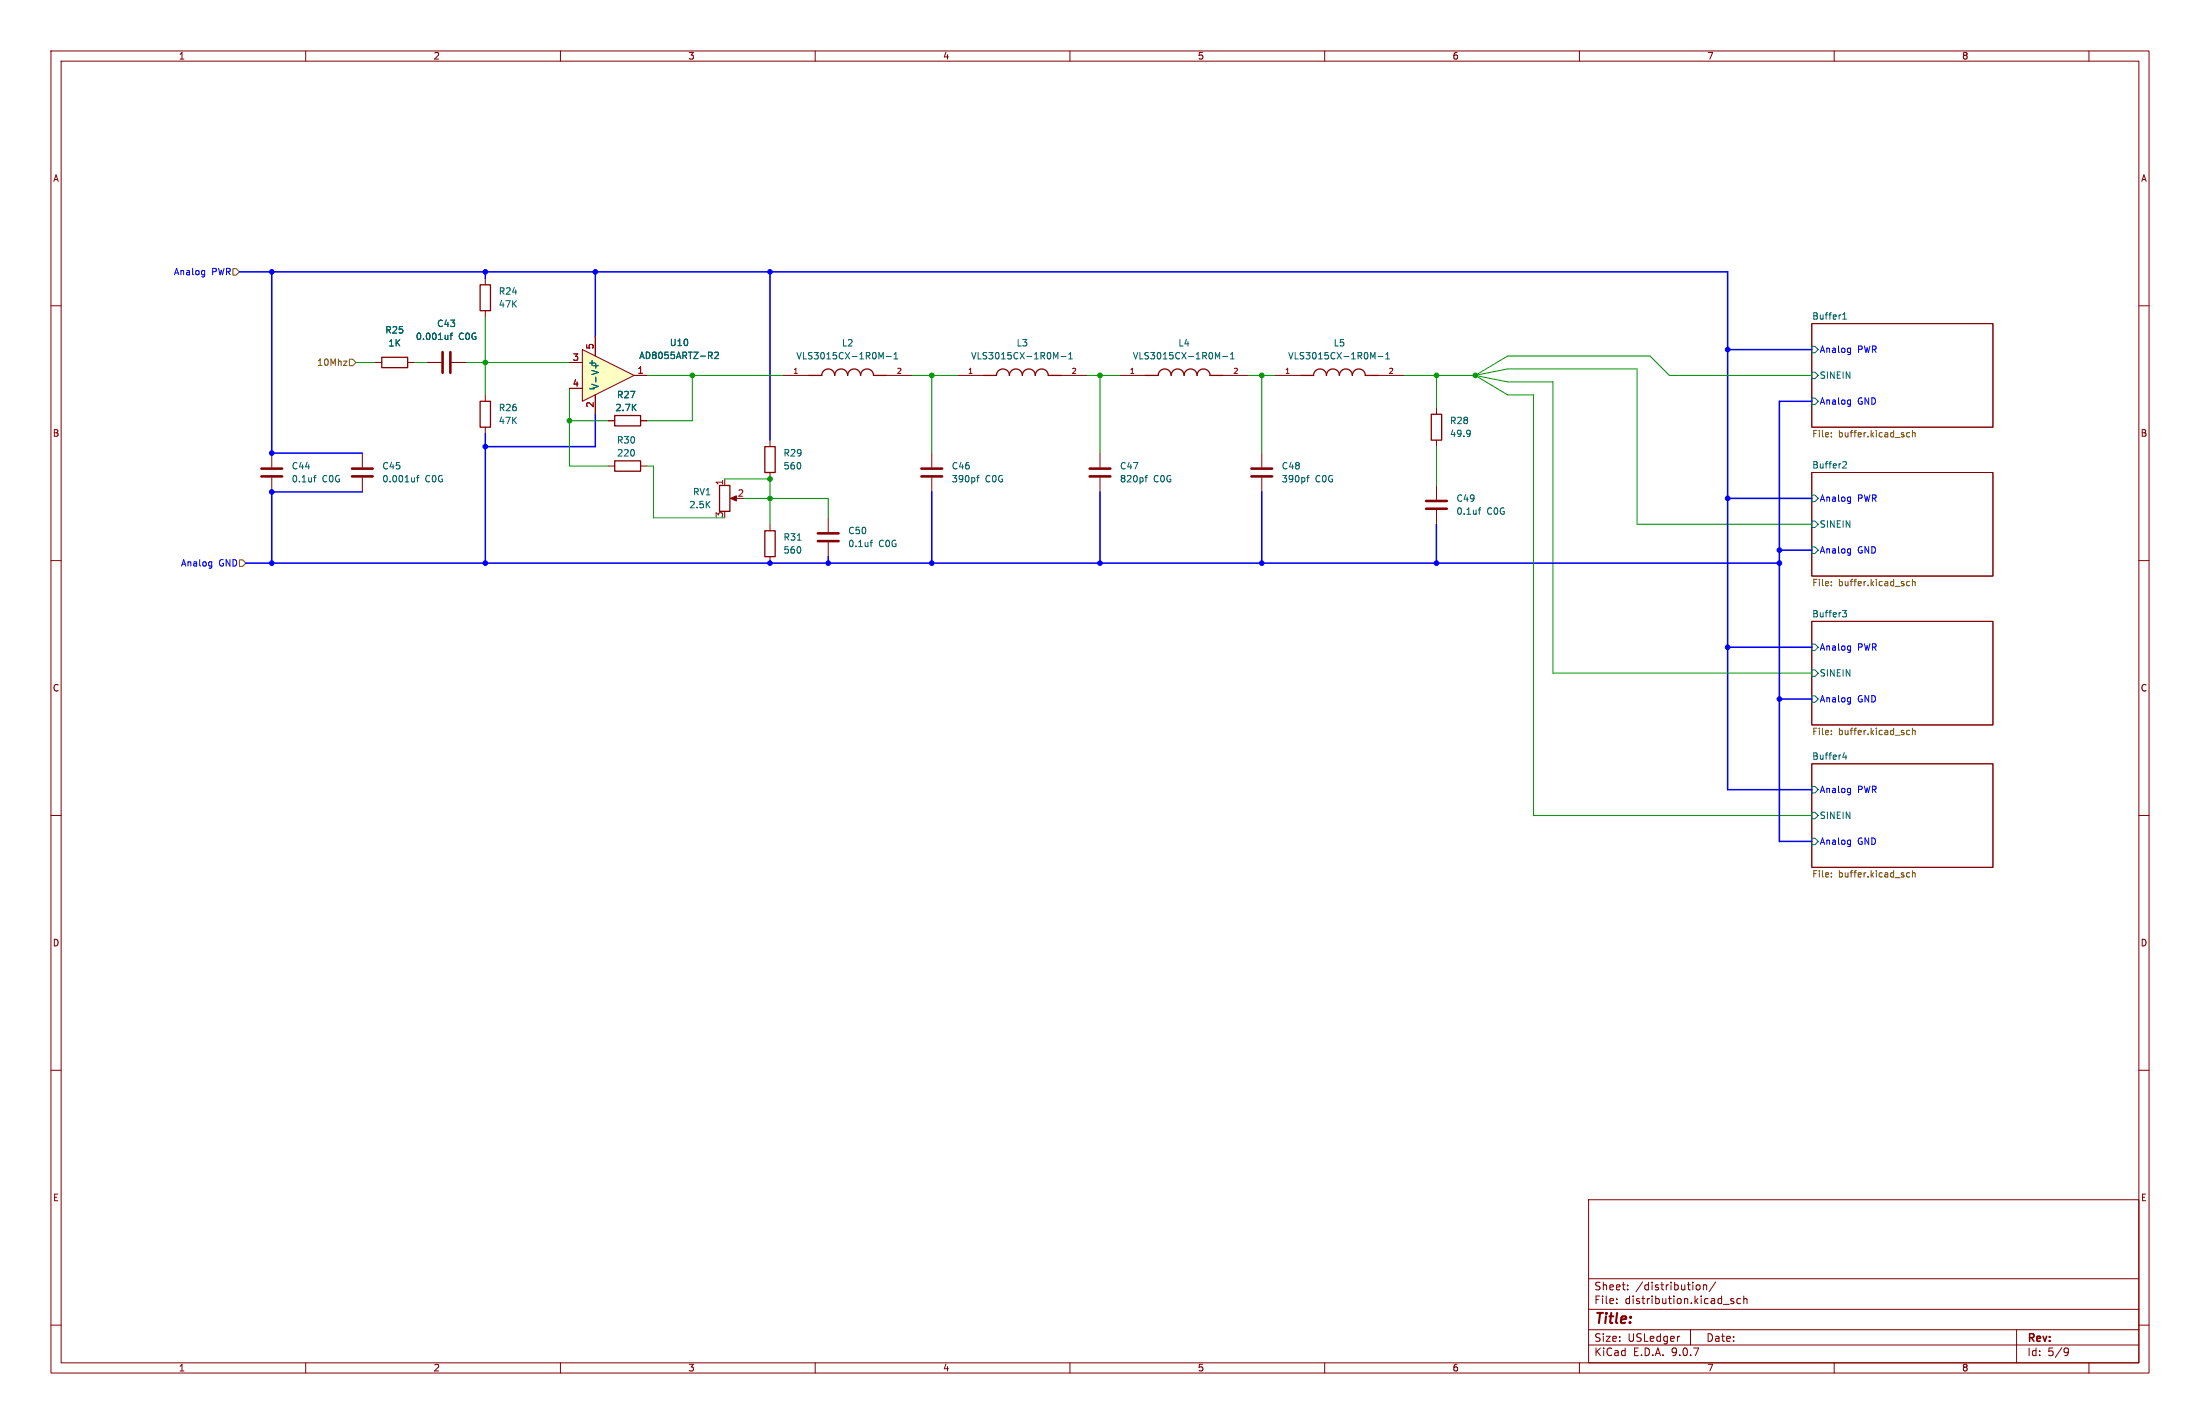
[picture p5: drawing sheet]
(kicad_sch
 (version 20250114)
 (generator "eeschema")
 (generator_version "9.0")
 (paper "USLedger")
 (lib_symbols
  (symbol "! Analog Devices:AD8055ARTZ-R2"
   (pin_names
    (offset 1.016)) (exclude_from_sim no) (in_bom yes) (on_board yes)
   (property "Reference" "U" (at -4.4461 9.7051 0) (effects (font (size 1.27 1.27)) (justify left bottom)))
   (property "Value" "AD8055ARTZ-R2" (at -5.1393 -18.4964 0) (effects (font (size 1.27 1.27)) (justify left bottom)))
   (property "Footprint" "! Analog Devices:SOT95P290X145-5N" (at 0 0 0) (effects (font (size 1.27 1.27)) (justify bottom) (hide yes)))
   (property "Datasheet" "" (at 0 0 0) (effects (font (size 1.27 1.27)) (hide yes)))
   (property "Description" "" (at 0 0 0) (effects (font (size 1.27 1.27)) (hide yes)))
   (property "SUPPLIER" "Analog Devices" (at 0 0 0) (effects (font (size 1.27 1.27)) (justify bottom) (hide yes)))
   (property "OC_FARNELL" "1660979" (at 0 0 0) (effects (font (size 1.27 1.27)) (justify bottom) (hide yes)))
   (property "OC_NEWARK" "45P6068" (at 0 0 0) (effects (font (size 1.27 1.27)) (justify bottom) (hide yes)))
   (property "MPN" "AD8055ARTZ-R2" (at 0 0 0) (effects (font (size 1.27 1.27)) (justify bottom) (hide yes)))
   (property "PACKAGE" "SOT-23-5" (at 0 0 0) (effects (font (size 1.27 1.27)) (justify bottom) (hide yes)))
   (symbol "AD8055ARTZ-R2_1_1"
    (polyline (pts (xy 7.62 2.54) (xy -2.54 7.62) (xy -2.54 -2.54) (xy 7.62 2.54)) (stroke (width 0) (type default)) (fill (type background)))
    (pin input line (at -5.08 5.08 0) (length 2.54) (name "+" (effects (font (size 1.27 1.27)))) (number "3" (effects (font (size 1.27 1.27)))))
    (pin input line (at -5.08 0 0) (length 2.54) (name "-" (effects (font (size 1.27 1.27)))) (number "4" (effects (font (size 1.27 1.27)))))
    (pin power_in line (at 0 10.16 270) (length 3.81) (name "V+" (effects (font (size 1.27 1.27)))) (number "5" (effects (font (size 1.27 1.27)))))
    (pin power_in line (at 0 -5.08 90) (length 3.81) (name "V-" (effects (font (size 1.27 1.27)))) (number "2" (effects (font (size 1.27 1.27)))))
    (pin output line (at 10.16 2.54 180) (length 2.54) (name "~" (effects (font (size 1.27 1.27)))) (number "1" (effects (font (size 1.27 1.27))))))
   (embedded_fonts no))
  (symbol "! TDK:VLS3015CX-1R0M-1"
   (pin_names
    (offset 1.016)) (exclude_from_sim no) (in_bom yes) (on_board yes)
   (property "Reference" "L" (at -10.16 5.08 0) (effects (font (size 1.27 1.27)) (justify left bottom)))
   (property "Value" "VLS3015CX-1R0M-1" (at -10.16 -5.08 0) (effects (font (size 1.27 1.27)) (justify left top)))
   (property "Footprint" "! TDK:IND_VLS3015CX-1R0M-1" (at 0 0 0) (effects (font (size 1.27 1.27)) (justify bottom) (hide yes)))
   (property "Datasheet" "" (at 0 0 0) (effects (font (size 1.27 1.27)) (hide yes)))
   (property "Description" "" (at 0 0 0) (effects (font (size 1.27 1.27)) (hide yes)))
   (property "PARTREV" "N/A" (at 0 0 0) (effects (font (size 1.27 1.27)) (justify bottom) (hide yes)))
   (property "STANDARD" "Manufacturer Recommendations" (at 0 0 0) (effects (font (size 1.27 1.27)) (justify bottom) (hide yes)))
   (property "MAXIMUM_PACKAGE_HEIGHT" "1.5 mm" (at 0 0 0) (effects (font (size 1.27 1.27)) (justify bottom) (hide yes)))
   (property "MANUFACTURER" "TDK" (at 0 0 0) (effects (font (size 1.27 1.27)) (justify bottom) (hide yes)))
   (symbol "VLS3015CX-1R0M-1_0_0"
    (polyline (pts (xy -5.08 0) (xy -7.62 0)) (stroke (width 0.254) (type default)) (fill (type none)))
    (arc (start -5.08 0) (mid -3.81 1.2645) (end -2.54 0) (stroke (width 0.254) (type default)) (fill (type none)))
    (arc (start -2.54 0) (mid -1.27 1.2645) (end 0 0) (stroke (width 0.254) (type default)) (fill (type none)))
    (arc (start 0 0) (mid 1.27 1.2645) (end 2.54 0) (stroke (width 0.254) (type default)) (fill (type none)))
    (arc (start 2.54 0) (mid 3.81 1.2645) (end 5.08 0) (stroke (width 0.254) (type default)) (fill (type none)))
    (polyline (pts (xy 5.08 0) (xy 7.62 0)) (stroke (width 0.254) (type default)) (fill (type none)))
    (pin passive line (at -12.7 0 0) (length 5.08) (name "~" (effects (font (size 1.016 1.016)))) (number "1" (effects (font (size 1.016 1.016)))))
    (pin passive line (at 12.7 0 180) (length 5.08) (name "~" (effects (font (size 1.016 1.016)))) (number "2" (effects (font (size 1.016 1.016))))))
   (embedded_fonts no))
  (symbol "Device:C"
   (pin_numbers (hide yes))
   (pin_names
    (offset 0.254)) (exclude_from_sim no) (in_bom yes) (on_board yes)
   (property "Reference" "C" (at 0.635 2.54 0) (effects (font (size 1.27 1.27)) (justify left)))
   (property "Value" "C" (at 0.635 -2.54 0) (effects (font (size 1.27 1.27)) (justify left)))
   (property "Footprint" "" (at 0.9652 -3.81 0) (effects (font (size 1.27 1.27)) (hide yes)))
   (property "Datasheet" "~" (at 0 0 0) (effects (font (size 1.27 1.27)) (hide yes)))
   (property "Description" "Unpolarized capacitor" (at 0 0 0) (effects (font (size 1.27 1.27)) (hide yes)))
   (symbol "C_0_1"
    (polyline (pts (xy -2.032 0.762) (xy 2.032 0.762)) (stroke (width 0.508) (type default)) (fill (type none)))
    (polyline (pts (xy -2.032 -0.762) (xy 2.032 -0.762)) (stroke (width 0.508) (type default)) (fill (type none))))
   (symbol "C_1_1"
    (pin passive line (at 0 3.81 270) (length 2.794) (name "~" (effects (font (size 1.27 1.27)))) (number "1" (effects (font (size 1.27 1.27)))))
    (pin passive line (at 0 -3.81 90) (length 2.794) (name "~" (effects (font (size 1.27 1.27)))) (number "2" (effects (font (size 1.27 1.27))))))
   (embedded_fonts no))
  (symbol "Device:R"
   (pin_numbers (hide yes))
   (pin_names
    (offset 0)) (exclude_from_sim no) (in_bom yes) (on_board yes)
   (property "Reference" "R" (at 2.032 0 90) (effects (font (size 1.27 1.27))))
   (property "Value" "R" (at 0 0 90) (effects (font (size 1.27 1.27))))
   (property "Footprint" "" (at -1.778 0 90) (effects (font (size 1.27 1.27)) (hide yes)))
   (property "Datasheet" "~" (at 0 0 0) (effects (font (size 1.27 1.27)) (hide yes)))
   (property "Description" "Resistor" (at 0 0 0) (effects (font (size 1.27 1.27)) (hide yes)))
   (symbol "R_0_1"
    (rectangle (start -1.016 -2.54) (end 1.016 2.54) (stroke (width 0.254) (type default)) (fill (type none))))
   (symbol "R_1_1"
    (pin passive line (at 0 3.81 270) (length 1.27) (name "~" (effects (font (size 1.27 1.27)))) (number "1" (effects (font (size 1.27 1.27)))))
    (pin passive line (at 0 -3.81 90) (length 1.27) (name "~" (effects (font (size 1.27 1.27)))) (number "2" (effects (font (size 1.27 1.27))))))
   (embedded_fonts no))
  (symbol "Device:R_Potentiometer"
   (pin_names
    (offset 1.016) (hide yes)) (exclude_from_sim no) (in_bom yes) (on_board yes)
   (property "Reference" "RV" (at -4.445 0 90) (effects (font (size 1.27 1.27))))
   (property "Value" "R_Potentiometer" (at -2.54 0 90) (effects (font (size 1.27 1.27))))
   (property "Footprint" "" (at 0 0 0) (effects (font (size 1.27 1.27)) (hide yes)))
   (property "Datasheet" "~" (at 0 0 0) (effects (font (size 1.27 1.27)) (hide yes)))
   (property "Description" "Potentiometer" (at 0 0 0) (effects (font (size 1.27 1.27)) (hide yes)))
   (symbol "R_Potentiometer_0_1"
    (rectangle (start 1.016 2.54) (end -1.016 -2.54) (stroke (width 0.254) (type default)) (fill (type none)))
    (polyline (pts (xy 1.143 0) (xy 2.286 0.508) (xy 2.286 -0.508) (xy 1.143 0)) (stroke (width 0) (type default)) (fill (type outline)))
    (polyline (pts (xy 2.54 0) (xy 1.524 0)) (stroke (width 0) (type default)) (fill (type none))))
   (symbol "R_Potentiometer_1_1"
    (pin passive line (at 0 3.81 270) (length 1.27) (name "1" (effects (font (size 1.27 1.27)))) (number "1" (effects (font (size 1.27 1.27)))))
    (pin passive line (at 0 -3.81 90) (length 1.27) (name "3" (effects (font (size 1.27 1.27)))) (number "3" (effects (font (size 1.27 1.27)))))
    (pin passive line (at 3.81 0 180) (length 1.27) (name "2" (effects (font (size 1.27 1.27)))) (number "2" (effects (font (size 1.27 1.27))))))
   (embedded_fonts no)))
 (junction
  (at 111.76 82.55)
  (diameter 0)
  (color 0 0 0 0))
 (junction
  (at 339.09 127)
  (diameter 0)
  (color 0 0 0 0))
 (junction
  (at 53.34 96.52)
  (diameter 0)
  (color 0 0 0 0))
 (junction
  (at 247.65 73.66)
  (diameter 0)
  (color 0 0 0 0))
 (junction
  (at 182.88 73.66)
  (diameter 0)
  (color 0 0 0 0))
 (junction
  (at 95.25 110.49)
  (diameter 0)
  (color 0 0 0 0))
 (junction
  (at 95.25 87.63)
  (diameter 0)
  (color 0 0 0 0))
 (junction
  (at 281.94 73.66)
  (diameter 0)
  (color 0 0 0 0))
 (junction
  (at 281.94 110.49)
  (diameter 0)
  (color 0 0 0 0))
 (junction
  (at 53.34 110.49)
  (diameter 0)
  (color 0 0 0 0))
 (junction
  (at 339.09 68.58)
  (diameter 0)
  (color 0 0 0 0))
 (junction
  (at 95.25 53.34)
  (diameter 0)
  (color 0 0 0 0))
 (junction
  (at 182.88 110.49)
  (diameter 0)
  (color 0 0 0 0))
 (junction
  (at 53.34 53.34)
  (diameter 0)
  (color 0 0 0 0))
 (junction
  (at 215.9 73.66)
  (diameter 0)
  (color 0 0 0 0))
 (junction
  (at 349.25 107.95)
  (diameter 0)
  (color 0 0 0 0))
 (junction
  (at 151.13 110.49)
  (diameter 0)
  (color 0 0 0 0))
 (junction
  (at 116.84 53.34)
  (diameter 0)
  (color 0 0 0 0))
 (junction
  (at 215.9 110.49)
  (diameter 0)
  (color 0 0 0 0))
 (junction
  (at 135.89 73.66)
  (diameter 0)
  (color 0 0 0 0))
 (junction
  (at 349.25 110.49)
  (diameter 0)
  (color 0 0 0 0))
 (junction
  (at 162.56 110.49)
  (diameter 0)
  (color 0 0 0 0))
 (junction
  (at 95.25 71.12)
  (diameter 0)
  (color 0 0 0 0))
 (junction
  (at 151.13 97.79)
  (diameter 0)
  (color 0 0 0 0))
 (junction
  (at 151.13 53.34)
  (diameter 0)
  (color 0 0 0 0))
 (junction
  (at 151.13 93.98)
  (diameter 0)
  (color 0 0 0 0))
 (junction
  (at 289.56 73.66)
  (diameter 0)
  (color 0 0 0 0))
 (junction
  (at 53.34 88.9)
  (diameter 0)
  (color 0 0 0 0))
 (junction
  (at 339.09 97.79)
  (diameter 0)
  (color 0 0 0 0))
 (junction
  (at 247.65 110.49)
  (diameter 0)
  (color 0 0 0 0))
 (junction
  (at 349.25 137.16)
  (diameter 0)
  (color 0 0 0 0))
 (wire
  (pts (xy 151.13 110.49) (xy 162.56 110.49))
  (stroke (width 0) (type default)))
 (wire
  (pts (xy 95.25 110.49) (xy 151.13 110.49))
  (stroke (width 0) (type default)))
 (wire
  (pts (xy 339.09 68.58) (xy 339.09 97.79))
  (stroke (width 0) (type default)))
 (wire
  (pts (xy 53.34 53.34) (xy 53.34 88.9))
  (stroke (width 0) (type default)))
 (wire
  (pts (xy 247.65 96.52) (xy 247.65 110.49))
  (stroke (width 0) (type default)))
 (wire
  (pts (xy 53.34 88.9) (xy 71.12 88.9))
  (stroke (width 0) (type default)))
 (wire
  (pts (xy 95.25 71.12) (xy 95.25 77.47))
  (stroke (width 0) (type default)))
 (wire
  (pts (xy 179.07 73.66) (xy 182.88 73.66))
  (stroke (width 0) (type default)))
 (wire
  (pts (xy 355.6 78.74) (xy 349.25 78.74))
  (stroke (width 0) (type default)))
 (wire
  (pts (xy 300.99 77.47) (xy 300.99 160.02))
  (stroke (width 0) (type default)))
 (wire
  (pts (xy 182.88 110.49) (xy 162.56 110.49))
  (stroke (width 0) (type default)))
 (wire
  (pts (xy 295.91 69.85) (xy 289.56 73.66))
  (stroke (width 0) (type default)))
 (wire
  (pts (xy 151.13 93.98) (xy 151.13 97.79))
  (stroke (width 0) (type default)))
 (wire
  (pts (xy 53.34 96.52) (xy 53.34 110.49))
  (stroke (width 0) (type default)))
 (wire
  (pts (xy 182.88 88.9) (xy 182.88 73.66))
  (stroke (width 0) (type default)))
 (wire
  (pts (xy 162.56 101.6) (xy 162.56 97.79))
  (stroke (width 0) (type default)))
 (wire
  (pts (xy 83.82 71.12) (xy 81.28 71.12))
  (stroke (width 0) (type default)))
 (wire
  (pts (xy 116.84 81.28) (xy 116.84 87.63))
  (stroke (width 0) (type default)))
 (wire
  (pts (xy 339.09 97.79) (xy 355.6 97.79))
  (stroke (width 0) (type default)))
 (wire
  (pts (xy 349.25 137.16) (xy 349.25 165.1))
  (stroke (width 0) (type default)))
 (wire
  (pts (xy 162.56 109.22) (xy 162.56 110.49))
  (stroke (width 0) (type default)))
 (wire
  (pts (xy 304.8 132.08) (xy 355.6 132.08))
  (stroke (width 0) (type default)))
 (wire
  (pts (xy 91.44 71.12) (xy 95.25 71.12))
  (stroke (width 0) (type default)))
 (wire
  (pts (xy 300.99 160.02) (xy 355.6 160.02))
  (stroke (width 0) (type default)))
 (wire
  (pts (xy 355.6 73.66) (xy 327.66 73.66))
  (stroke (width 0) (type default)))
 (wire
  (pts (xy 339.09 53.34) (xy 339.09 68.58))
  (stroke (width 0) (type default)))
 (wire
  (pts (xy 95.25 71.12) (xy 111.76 71.12))
  (stroke (width 0) (type default)))
 (wire
  (pts (xy 128.27 101.6) (xy 142.24 101.6))
  (stroke (width 0) (type default)))
 (wire
  (pts (xy 247.65 73.66) (xy 250.19 73.66))
  (stroke (width 0) (type default)))
 (wire
  (pts (xy 116.84 53.34) (xy 95.25 53.34))
  (stroke (width 0) (type default)))
 (wire
  (pts (xy 53.34 53.34) (xy 95.25 53.34))
  (stroke (width 0) (type default)))
 (wire
  (pts (xy 247.65 88.9) (xy 247.65 73.66))
  (stroke (width 0) (type default)))
 (wire
  (pts (xy 135.89 82.55) (xy 127 82.55))
  (stroke (width 0) (type default)))
 (wire
  (pts (xy 355.6 137.16) (xy 349.25 137.16))
  (stroke (width 0) (type default)))
 (wire
  (pts (xy 215.9 110.49) (xy 182.88 110.49))
  (stroke (width 0) (type default)))
 (wire
  (pts (xy 53.34 110.49) (xy 95.25 110.49))
  (stroke (width 0) (type default)))
 (wire
  (pts (xy 135.89 73.66) (xy 153.67 73.66))
  (stroke (width 0) (type default)))
 (wire
  (pts (xy 275.59 73.66) (xy 281.94 73.66))
  (stroke (width 0) (type default)))
 (wire
  (pts (xy 135.89 73.66) (xy 135.89 82.55))
  (stroke (width 0) (type default)))
 (wire
  (pts (xy 295.91 72.39) (xy 289.56 73.66))
  (stroke (width 0) (type default)))
 (wire
  (pts (xy 349.25 165.1) (xy 355.6 165.1))
  (stroke (width 0) (type default)))
 (wire
  (pts (xy 281.94 73.66) (xy 281.94 80.01))
  (stroke (width 0) (type default)))
 (wire
  (pts (xy 245.11 73.66) (xy 247.65 73.66))
  (stroke (width 0) (type default)))
 (wire
  (pts (xy 281.94 102.87) (xy 281.94 110.49))
  (stroke (width 0) (type default)))
 (wire
  (pts (xy 215.9 88.9) (xy 215.9 73.66))
  (stroke (width 0) (type default)))
 (wire
  (pts (xy 95.25 87.63) (xy 95.25 110.49))
  (stroke (width 0) (type default)))
 (wire
  (pts (xy 349.25 78.74) (xy 349.25 107.95))
  (stroke (width 0) (type default)))
 (wire
  (pts (xy 127 91.44) (xy 128.27 91.44))
  (stroke (width 0) (type default)))
 (wire
  (pts (xy 215.9 96.52) (xy 215.9 110.49))
  (stroke (width 0) (type default)))
 (wire
  (pts (xy 127 73.66) (xy 135.89 73.66))
  (stroke (width 0) (type default)))
 (wire
  (pts (xy 146.05 97.79) (xy 151.13 97.79))
  (stroke (width 0) (type default)))
 (wire
  (pts (xy 247.65 110.49) (xy 281.94 110.49))
  (stroke (width 0) (type default)))
 (wire
  (pts (xy 151.13 97.79) (xy 151.13 102.87))
  (stroke (width 0) (type default)))
 (wire
  (pts (xy 111.76 91.44) (xy 111.76 82.55))
  (stroke (width 0) (type default)))
 (wire
  (pts (xy 53.34 96.52) (xy 71.12 96.52))
  (stroke (width 0) (type default)))
 (wire
  (pts (xy 48.26 110.49) (xy 53.34 110.49))
  (stroke (width 0) (type default)))
 (wire
  (pts (xy 321.31 102.87) (xy 321.31 72.39))
  (stroke (width 0) (type default)))
 (wire
  (pts (xy 69.85 71.12) (xy 73.66 71.12))
  (stroke (width 0) (type default)))
 (wire
  (pts (xy 116.84 53.34) (xy 151.13 53.34))
  (stroke (width 0) (type default)))
 (wire
  (pts (xy 182.88 73.66) (xy 187.96 73.66))
  (stroke (width 0) (type default)))
 (wire
  (pts (xy 128.27 91.44) (xy 128.27 101.6))
  (stroke (width 0) (type default)))
 (wire
  (pts (xy 295.91 77.47) (xy 300.99 77.47))
  (stroke (width 0) (type default)))
 (wire
  (pts (xy 304.8 74.93) (xy 304.8 132.08))
  (stroke (width 0) (type default)))
 (wire
  (pts (xy 295.91 69.85) (xy 323.85 69.85))
  (stroke (width 0) (type default)))
 (wire
  (pts (xy 111.76 82.55) (xy 111.76 76.2))
  (stroke (width 0) (type default)))
 (wire
  (pts (xy 321.31 102.87) (xy 355.6 102.87))
  (stroke (width 0) (type default)))
 (wire
  (pts (xy 339.09 127) (xy 339.09 154.94))
  (stroke (width 0) (type default)))
 (wire
  (pts (xy 95.25 53.34) (xy 95.25 54.61))
  (stroke (width 0) (type default)))
 (wire
  (pts (xy 162.56 97.79) (xy 151.13 97.79))
  (stroke (width 0) (type default)))
 (wire
  (pts (xy 46.99 53.34) (xy 53.34 53.34))
  (stroke (width 0) (type default)))
 (wire
  (pts (xy 116.84 66.04) (xy 116.84 53.34))
  (stroke (width 0) (type default)))
 (wire
  (pts (xy 295.91 74.93) (xy 289.56 73.66))
  (stroke (width 0) (type default)))
 (wire
  (pts (xy 116.84 87.63) (xy 95.25 87.63))
  (stroke (width 0) (type default)))
 (wire
  (pts (xy 151.13 53.34) (xy 339.09 53.34))
  (stroke (width 0) (type default)))
 (wire
  (pts (xy 281.94 110.49) (xy 349.25 110.49))
  (stroke (width 0) (type default)))
 (wire
  (pts (xy 327.66 73.66) (xy 323.85 69.85))
  (stroke (width 0) (type default)))
 (wire
  (pts (xy 349.25 107.95) (xy 355.6 107.95))
  (stroke (width 0) (type default)))
 (wire
  (pts (xy 95.25 62.23) (xy 95.25 71.12))
  (stroke (width 0) (type default)))
 (wire
  (pts (xy 339.09 127) (xy 355.6 127))
  (stroke (width 0) (type default)))
 (wire
  (pts (xy 151.13 53.34) (xy 151.13 86.36))
  (stroke (width 0) (type default)))
 (wire
  (pts (xy 349.25 110.49) (xy 349.25 137.16))
  (stroke (width 0) (type default)))
 (wire
  (pts (xy 295.91 77.47) (xy 289.56 73.66))
  (stroke (width 0) (type default)))
 (wire
  (pts (xy 295.91 72.39) (xy 321.31 72.39))
  (stroke (width 0) (type default)))
 (wire
  (pts (xy 119.38 82.55) (xy 111.76 82.55))
  (stroke (width 0) (type default)))
 (wire
  (pts (xy 281.94 87.63) (xy 281.94 95.25))
  (stroke (width 0) (type default)))
 (wire
  (pts (xy 355.6 68.58) (xy 339.09 68.58))
  (stroke (width 0) (type default)))
 (wire
  (pts (xy 281.94 73.66) (xy 289.56 73.66))
  (stroke (width 0) (type default)))
 (wire
  (pts (xy 95.25 85.09) (xy 95.25 87.63))
  (stroke (width 0) (type default)))
 (wire
  (pts (xy 142.24 93.98) (xy 151.13 93.98))
  (stroke (width 0) (type default)))
 (wire
  (pts (xy 119.38 91.44) (xy 111.76 91.44))
  (stroke (width 0) (type default)))
 (wire
  (pts (xy 295.91 74.93) (xy 304.8 74.93))
  (stroke (width 0) (type default)))
 (wire
  (pts (xy 215.9 73.66) (xy 219.71 73.66))
  (stroke (width 0) (type default)))
 (wire
  (pts (xy 339.09 154.94) (xy 355.6 154.94))
  (stroke (width 0) (type default)))
 (wire
  (pts (xy 349.25 107.95) (xy 349.25 110.49))
  (stroke (width 0) (type default)))
 (wire
  (pts (xy 215.9 110.49) (xy 247.65 110.49))
  (stroke (width 0) (type default)))
 (wire
  (pts (xy 339.09 97.79) (xy 339.09 127))
  (stroke (width 0) (type default)))
 (wire
  (pts (xy 182.88 96.52) (xy 182.88 110.49))
  (stroke (width 0) (type default)))
 (wire
  (pts (xy 213.36 73.66) (xy 215.9 73.66))
  (stroke (width 0) (type default)))
 (hierarchical_label "Analog GND"
  (shape input)
  (at 48.26 110.49 180)
  (effects (font (size 1.27 1.27)) (justify right)))
 (hierarchical_label "Analog PWR"
  (shape input)
  (at 46.99 53.34 180)
  (effects (font (size 1.27 1.27)) (justify right)))
 (hierarchical_label "10Mhz"
  (shape input)
  (at 69.85 71.12 180)
  (effects (font (size 1.27 1.27)) (justify right)))
 (symbol
  (lib_id "Device:R")
  (at 151.13 106.68 180)
  (unit 1)
  (exclude_from_sim no)
  (in_bom yes)
  (on_board yes)
  (dnp no)
  (fields_autoplaced yes)
  (property "Reference" "R31" (at 153.67 105.4099 0) (effects (font (size 1.27 1.27)) (justify right)))
  (property "Value" "560" (at 153.67 107.9499 0) (effects (font (size 1.27 1.27)) (justify right)))
  (property "Footprint" "Resistor_SMD:R_1206_3216Metric_Pad1.30x1.75mm_HandSolder" (at 152.908 106.68 90) (effects (font (size 1.27 1.27)) (hide yes)))
  (property "Datasheet" "~" (at 151.13 106.68 0) (effects (font (size 1.27 1.27)) (hide yes)))
  (property "Description" "Resistor" (at 151.13 106.68 0) (effects (font (size 1.27 1.27)) (hide yes)))
  (pin "1")
  (pin "2"))
 (symbol
  (lib_id "Device:R")
  (at 77.47 71.12 90)
  (unit 1)
  (exclude_from_sim no)
  (in_bom yes)
  (on_board yes)
  (dnp no)
  (fields_autoplaced yes)
  (property "Reference" "R25" (at 77.47 64.77 90) (effects (font (size 1.27 1.27))))
  (property "Value" "1K" (at 77.47 67.31 90) (effects (font (size 1.27 1.27))))
  (property "Footprint" "Resistor_SMD:R_1206_3216Metric_Pad1.30x1.75mm_HandSolder" (at 77.47 72.898 90) (effects (font (size 1.27 1.27)) (hide yes)))
  (property "Datasheet" "~" (at 77.47 71.12 0) (effects (font (size 1.27 1.27)) (hide yes)))
  (property "Description" "Resistor" (at 77.47 71.12 0) (effects (font (size 1.27 1.27)) (hide yes)))
  (pin "1")
  (pin "2"))
 (symbol
  (lib_id "Device:C")
  (at 247.65 92.71 0)
  (unit 1)
  (exclude_from_sim no)
  (in_bom yes)
  (on_board yes)
  (dnp no)
  (fields_autoplaced yes)
  (property "Reference" "C48" (at 251.46 91.4399 0) (effects (font (size 1.27 1.27)) (justify left)))
  (property "Value" "390pf C0G" (at 251.46 93.9799 0) (effects (font (size 1.27 1.27)) (justify left)))
  (property "Footprint" "Capacitor_SMD:C_1206_3216Metric_Pad1.33x1.80mm_HandSolder" (at 248.6152 96.52 0) (effects (font (size 1.27 1.27)) (hide yes)))
  (property "Datasheet" "~" (at 247.65 92.71 0) (effects (font (size 1.27 1.27)) (hide yes)))
  (property "Description" "Unpolarized capacitor" (at 247.65 92.71 0) (effects (font (size 1.27 1.27)) (hide yes)))
  (pin "1")
  (pin "2"))
 (symbol
  (lib_id "! TDK:VLS3015CX-1R0M-1")
  (at 200.66 73.66 0)
  (unit 1)
  (exclude_from_sim no)
  (in_bom yes)
  (on_board yes)
  (dnp no)
  (fields_autoplaced yes)
  (property "Reference" "L3" (at 200.66 67.31 0) (effects (font (size 1.27 1.27))))
  (property "Value" "VLS3015CX-1R0M-1" (at 200.66 69.85 0) (effects (font (size 1.27 1.27))))
  (property "Footprint" "! TDK:IND_VLS3015CX-1R0M-1" (at 200.66 73.66 0) (effects (font (size 1.27 1.27)) (justify bottom) (hide yes)))
  (property "Datasheet" "" (at 200.66 73.66 0) (effects (font (size 1.27 1.27)) (hide yes)))
  (property "Description" "" (at 200.66 73.66 0) (effects (font (size 1.27 1.27)) (hide yes)))
  (property "PARTREV" "N/A" (at 200.66 73.66 0) (effects (font (size 1.27 1.27)) (justify bottom) (hide yes)))
  (property "STANDARD" "Manufacturer Recommendations" (at 200.66 73.66 0) (effects (font (size 1.27 1.27)) (justify bottom) (hide yes)))
  (property "MAXIMUM_PACKAGE_HEIGHT" "1.5 mm" (at 200.66 73.66 0) (effects (font (size 1.27 1.27)) (justify bottom) (hide yes)))
  (property "MANUFACTURER" "TDK" (at 200.66 73.66 0) (effects (font (size 1.27 1.27)) (justify bottom) (hide yes)))
  (pin "1")
  (pin "2"))
 (symbol
  (lib_id "Device:C")
  (at 162.56 105.41 0)
  (unit 1)
  (exclude_from_sim no)
  (in_bom yes)
  (on_board yes)
  (dnp no)
  (fields_autoplaced yes)
  (property "Reference" "C50" (at 166.37 104.1399 0) (effects (font (size 1.27 1.27)) (justify left)))
  (property "Value" "0.1uf C0G" (at 166.37 106.6799 0) (effects (font (size 1.27 1.27)) (justify left)))
  (property "Footprint" "Capacitor_SMD:C_1206_3216Metric_Pad1.33x1.80mm_HandSolder" (at 163.5252 109.22 0) (effects (font (size 1.27 1.27)) (hide yes)))
  (property "Datasheet" "~" (at 162.56 105.41 0) (effects (font (size 1.27 1.27)) (hide yes)))
  (property "Description" "Unpolarized capacitor" (at 162.56 105.41 0) (effects (font (size 1.27 1.27)) (hide yes)))
  (pin "1")
  (pin "2"))
 (symbol
  (lib_id "Device:C")
  (at 215.9 92.71 0)
  (unit 1)
  (exclude_from_sim no)
  (in_bom yes)
  (on_board yes)
  (dnp no)
  (fields_autoplaced yes)
  (property "Reference" "C47" (at 219.71 91.4399 0) (effects (font (size 1.27 1.27)) (justify left)))
  (property "Value" "820pf C0G" (at 219.71 93.9799 0) (effects (font (size 1.27 1.27)) (justify left)))
  (property "Footprint" "Capacitor_SMD:C_1206_3216Metric_Pad1.33x1.80mm_HandSolder" (at 216.8652 96.52 0) (effects (font (size 1.27 1.27)) (hide yes)))
  (property "Datasheet" "~" (at 215.9 92.71 0) (effects (font (size 1.27 1.27)) (hide yes)))
  (property "Description" "Unpolarized capacitor" (at 215.9 92.71 0) (effects (font (size 1.27 1.27)) (hide yes)))
  (pin "1")
  (pin "2"))
 (symbol
  (lib_id "! TDK:VLS3015CX-1R0M-1")
  (at 166.37 73.66 0)
  (unit 1)
  (exclude_from_sim no)
  (in_bom yes)
  (on_board yes)
  (dnp no)
  (fields_autoplaced yes)
  (property "Reference" "L2" (at 166.37 67.31 0) (effects (font (size 1.27 1.27))))
  (property "Value" "VLS3015CX-1R0M-1" (at 166.37 69.85 0) (effects (font (size 1.27 1.27))))
  (property "Footprint" "! TDK:IND_VLS3015CX-1R0M-1" (at 166.37 73.66 0) (effects (font (size 1.27 1.27)) (justify bottom) (hide yes)))
  (property "Datasheet" "" (at 166.37 73.66 0) (effects (font (size 1.27 1.27)) (hide yes)))
  (property "Description" "" (at 166.37 73.66 0) (effects (font (size 1.27 1.27)) (hide yes)))
  (property "PARTREV" "N/A" (at 166.37 73.66 0) (effects (font (size 1.27 1.27)) (justify bottom) (hide yes)))
  (property "STANDARD" "Manufacturer Recommendations" (at 166.37 73.66 0) (effects (font (size 1.27 1.27)) (justify bottom) (hide yes)))
  (property "MAXIMUM_PACKAGE_HEIGHT" "1.5 mm" (at 166.37 73.66 0) (effects (font (size 1.27 1.27)) (justify bottom) (hide yes)))
  (property "MANUFACTURER" "TDK" (at 166.37 73.66 0) (effects (font (size 1.27 1.27)) (justify bottom) (hide yes)))
  (pin "1")
  (pin "2"))
 (symbol
  (lib_id "Device:R")
  (at 151.13 90.17 180)
  (unit 1)
  (exclude_from_sim no)
  (in_bom yes)
  (on_board yes)
  (dnp no)
  (fields_autoplaced yes)
  (property "Reference" "R29" (at 153.67 88.8999 0) (effects (font (size 1.27 1.27)) (justify right)))
  (property "Value" "560" (at 153.67 91.4399 0) (effects (font (size 1.27 1.27)) (justify right)))
  (property "Footprint" "Resistor_SMD:R_1206_3216Metric_Pad1.30x1.75mm_HandSolder" (at 152.908 90.17 90) (effects (font (size 1.27 1.27)) (hide yes)))
  (property "Datasheet" "~" (at 151.13 90.17 0) (effects (font (size 1.27 1.27)) (hide yes)))
  (property "Description" "Resistor" (at 151.13 90.17 0) (effects (font (size 1.27 1.27)) (hide yes)))
  (pin "1")
  (pin "2"))
 (symbol
  (lib_id "Device:C")
  (at 182.88 92.71 0)
  (unit 1)
  (exclude_from_sim no)
  (in_bom yes)
  (on_board yes)
  (dnp no)
  (fields_autoplaced yes)
  (property "Reference" "C46" (at 186.69 91.4399 0) (effects (font (size 1.27 1.27)) (justify left)))
  (property "Value" "390pf C0G" (at 186.69 93.9799 0) (effects (font (size 1.27 1.27)) (justify left)))
  (property "Footprint" "Capacitor_SMD:C_1206_3216Metric_Pad1.33x1.80mm_HandSolder" (at 183.8452 96.52 0) (effects (font (size 1.27 1.27)) (hide yes)))
  (property "Datasheet" "~" (at 182.88 92.71 0) (effects (font (size 1.27 1.27)) (hide yes)))
  (property "Description" "Unpolarized capacitor" (at 182.88 92.71 0) (effects (font (size 1.27 1.27)) (hide yes)))
  (pin "1")
  (pin "2"))
 (symbol
  (lib_id "! TDK:VLS3015CX-1R0M-1")
  (at 262.89 73.66 0)
  (unit 1)
  (exclude_from_sim no)
  (in_bom yes)
  (on_board yes)
  (dnp no)
  (fields_autoplaced yes)
  (property "Reference" "L5" (at 262.89 67.31 0) (effects (font (size 1.27 1.27))))
  (property "Value" "VLS3015CX-1R0M-1" (at 262.89 69.85 0) (effects (font (size 1.27 1.27))))
  (property "Footprint" "! TDK:IND_VLS3015CX-1R0M-1" (at 262.89 73.66 0) (effects (font (size 1.27 1.27)) (justify bottom) (hide yes)))
  (property "Datasheet" "" (at 262.89 73.66 0) (effects (font (size 1.27 1.27)) (hide yes)))
  (property "Description" "" (at 262.89 73.66 0) (effects (font (size 1.27 1.27)) (hide yes)))
  (property "PARTREV" "N/A" (at 262.89 73.66 0) (effects (font (size 1.27 1.27)) (justify bottom) (hide yes)))
  (property "STANDARD" "Manufacturer Recommendations" (at 262.89 73.66 0) (effects (font (size 1.27 1.27)) (justify bottom) (hide yes)))
  (property "MAXIMUM_PACKAGE_HEIGHT" "1.5 mm" (at 262.89 73.66 0) (effects (font (size 1.27 1.27)) (justify bottom) (hide yes)))
  (property "MANUFACTURER" "TDK" (at 262.89 73.66 0) (effects (font (size 1.27 1.27)) (justify bottom) (hide yes)))
  (pin "1")
  (pin "2"))
 (symbol
  (lib_id "Device:C")
  (at 71.12 92.71 0)
  (unit 1)
  (exclude_from_sim no)
  (in_bom yes)
  (on_board yes)
  (dnp no)
  (fields_autoplaced yes)
  (property "Reference" "C45" (at 74.93 91.4399 0) (effects (font (size 1.27 1.27)) (justify left)))
  (property "Value" "0.001uf C0G" (at 74.93 93.9799 0) (effects (font (size 1.27 1.27)) (justify left)))
  (property "Footprint" "Capacitor_SMD:C_1206_3216Metric_Pad1.33x1.80mm_HandSolder" (at 72.0852 96.52 0) (effects (font (size 1.27 1.27)) (hide yes)))
  (property "Datasheet" "~" (at 71.12 92.71 0) (effects (font (size 1.27 1.27)) (hide yes)))
  (property "Description" "Unpolarized capacitor" (at 71.12 92.71 0) (effects (font (size 1.27 1.27)) (hide yes)))
  (pin "2")
  (pin "1"))
 (symbol
  (lib_id "Device:C")
  (at 281.94 99.06 0)
  (unit 1)
  (exclude_from_sim no)
  (in_bom yes)
  (on_board yes)
  (dnp no)
  (fields_autoplaced yes)
  (property "Reference" "C49" (at 285.75 97.7899 0) (effects (font (size 1.27 1.27)) (justify left)))
  (property "Value" "0.1uf C0G" (at 285.75 100.3299 0) (effects (font (size 1.27 1.27)) (justify left)))
  (property "Footprint" "Capacitor_SMD:C_1206_3216Metric_Pad1.33x1.80mm_HandSolder" (at 282.9052 102.87 0) (effects (font (size 1.27 1.27)) (hide yes)))
  (property "Datasheet" "~" (at 281.94 99.06 0) (effects (font (size 1.27 1.27)) (hide yes)))
  (property "Description" "Unpolarized capacitor" (at 281.94 99.06 0) (effects (font (size 1.27 1.27)) (hide yes)))
  (pin "1")
  (pin "2"))
 (symbol
  (lib_id "Device:R")
  (at 123.19 82.55 90)
  (unit 1)
  (exclude_from_sim no)
  (in_bom yes)
  (on_board yes)
  (dnp no)
  (property "Reference" "R27" (at 122.936 77.47 90) (effects (font (size 1.27 1.27))))
  (property "Value" "2.7K" (at 122.936 80.01 90) (effects (font (size 1.27 1.27))))
  (property "Footprint" "Resistor_SMD:R_1206_3216Metric_Pad1.30x1.75mm_HandSolder" (at 123.19 84.328 90) (effects (font (size 1.27 1.27)) (hide yes)))
  (property "Datasheet" "~" (at 123.19 82.55 0) (effects (font (size 1.27 1.27)) (hide yes)))
  (property "Description" "Resistor" (at 123.19 82.55 0) (effects (font (size 1.27 1.27)) (hide yes)))
  (pin "1")
  (pin "2"))
 (symbol
  (lib_id "Device:R")
  (at 123.19 91.44 90)
  (unit 1)
  (exclude_from_sim no)
  (in_bom yes)
  (on_board yes)
  (dnp no)
  (property "Reference" "R30" (at 122.936 86.36 90) (effects (font (size 1.27 1.27))))
  (property "Value" "220" (at 122.936 88.9 90) (effects (font (size 1.27 1.27))))
  (property "Footprint" "Resistor_SMD:R_1206_3216Metric_Pad1.30x1.75mm_HandSolder" (at 123.19 93.218 90) (effects (font (size 1.27 1.27)) (hide yes)))
  (property "Datasheet" "~" (at 123.19 91.44 0) (effects (font (size 1.27 1.27)) (hide yes)))
  (property "Description" "Resistor" (at 123.19 91.44 0) (effects (font (size 1.27 1.27)) (hide yes)))
  (pin "1")
  (pin "2"))
 (symbol
  (lib_id "! TDK:VLS3015CX-1R0M-1")
  (at 232.41 73.66 0)
  (unit 1)
  (exclude_from_sim no)
  (in_bom yes)
  (on_board yes)
  (dnp no)
  (fields_autoplaced yes)
  (property "Reference" "L4" (at 232.41 67.31 0) (effects (font (size 1.27 1.27))))
  (property "Value" "VLS3015CX-1R0M-1" (at 232.41 69.85 0) (effects (font (size 1.27 1.27))))
  (property "Footprint" "! TDK:IND_VLS3015CX-1R0M-1" (at 232.41 73.66 0) (effects (font (size 1.27 1.27)) (justify bottom) (hide yes)))
  (property "Datasheet" "" (at 232.41 73.66 0) (effects (font (size 1.27 1.27)) (hide yes)))
  (property "Description" "" (at 232.41 73.66 0) (effects (font (size 1.27 1.27)) (hide yes)))
  (property "PARTREV" "N/A" (at 232.41 73.66 0) (effects (font (size 1.27 1.27)) (justify bottom) (hide yes)))
  (property "STANDARD" "Manufacturer Recommendations" (at 232.41 73.66 0) (effects (font (size 1.27 1.27)) (justify bottom) (hide yes)))
  (property "MAXIMUM_PACKAGE_HEIGHT" "1.5 mm" (at 232.41 73.66 0) (effects (font (size 1.27 1.27)) (justify bottom) (hide yes)))
  (property "MANUFACTURER" "TDK" (at 232.41 73.66 0) (effects (font (size 1.27 1.27)) (justify bottom) (hide yes)))
  (pin "1")
  (pin "2"))
 (symbol
  (lib_id "Device:C")
  (at 53.34 92.71 0)
  (unit 1)
  (exclude_from_sim no)
  (in_bom yes)
  (on_board yes)
  (dnp no)
  (fields_autoplaced yes)
  (property "Reference" "C44" (at 57.15 91.4399 0) (effects (font (size 1.27 1.27)) (justify left)))
  (property "Value" "0.1uf C0G" (at 57.15 93.9799 0) (effects (font (size 1.27 1.27)) (justify left)))
  (property "Footprint" "Capacitor_SMD:C_1206_3216Metric_Pad1.33x1.80mm_HandSolder" (at 54.3052 96.52 0) (effects (font (size 1.27 1.27)) (hide yes)))
  (property "Datasheet" "~" (at 53.34 92.71 0) (effects (font (size 1.27 1.27)) (hide yes)))
  (property "Description" "Unpolarized capacitor" (at 53.34 92.71 0) (effects (font (size 1.27 1.27)) (hide yes)))
  (pin "2")
  (pin "1"))
 (symbol
  (lib_id "! Analog Devices:AD8055ARTZ-R2")
  (at 116.84 76.2 0)
  (unit 1)
  (exclude_from_sim no)
  (in_bom yes)
  (on_board yes)
  (dnp no)
  (fields_autoplaced yes)
  (property "Reference" "U10" (at 133.35 67.2398 0) (effects (font (size 1.27 1.27))))
  (property "Value" "AD8055ARTZ-R2" (at 133.35 69.7798 0) (effects (font (size 1.27 1.27))))
  (property "Footprint" "! Analog Devices:SOT95P290X145-5N" (at 116.84 76.2 0) (effects (font (size 1.27 1.27)) (justify bottom) (hide yes)))
  (property "Datasheet" "" (at 116.84 76.2 0) (effects (font (size 1.27 1.27)) (hide yes)))
  (property "Description" "" (at 116.84 76.2 0) (effects (font (size 1.27 1.27)) (hide yes)))
  (property "SUPPLIER" "Analog Devices" (at 116.84 76.2 0) (effects (font (size 1.27 1.27)) (justify bottom) (hide yes)))
  (property "OC_FARNELL" "1660979" (at 116.84 76.2 0) (effects (font (size 1.27 1.27)) (justify bottom) (hide yes)))
  (property "OC_NEWARK" "45P6068" (at 116.84 76.2 0) (effects (font (size 1.27 1.27)) (justify bottom) (hide yes)))
  (property "MPN" "AD8055ARTZ-R2" (at 116.84 76.2 0) (effects (font (size 1.27 1.27)) (justify bottom) (hide yes)))
  (property "PACKAGE" "SOT-23-5" (at 116.84 76.2 0) (effects (font (size 1.27 1.27)) (justify bottom) (hide yes)))
  (pin "3")
  (pin "2")
  (pin "5")
  (pin "4")
  (pin "1"))
 (symbol
  (lib_id "Device:R_Potentiometer")
  (at 142.24 97.79 0)
  (unit 1)
  (exclude_from_sim no)
  (in_bom yes)
  (on_board yes)
  (dnp no)
  (fields_autoplaced yes)
  (property "Reference" "RV1" (at 139.7 96.5199 0) (effects (font (size 1.27 1.27)) (justify right)))
  (property "Value" "2.5K" (at 139.7 99.0599 0) (effects (font (size 1.27 1.27)) (justify right)))
  (property "Footprint" "Potentiometer_THT:Potentiometer_Bourns_3296W_Vertical" (at 142.24 97.79 0) (effects (font (size 1.27 1.27)) (hide yes)))
  (property "Datasheet" "~" (at 142.24 97.79 0) (effects (font (size 1.27 1.27)) (hide yes)))
  (property "Description" "Potentiometer" (at 142.24 97.79 0) (effects (font (size 1.27 1.27)) (hide yes)))
  (pin "1")
  (pin "2")
  (pin "3"))
 (symbol
  (lib_id "Device:C")
  (at 87.63 71.12 90)
  (unit 1)
  (exclude_from_sim no)
  (in_bom yes)
  (on_board yes)
  (dnp no)
  (fields_autoplaced yes)
  (property "Reference" "C43" (at 87.63 63.5 90) (effects (font (size 1.27 1.27))))
  (property "Value" "0.001uf C0G" (at 87.63 66.04 90) (effects (font (size 1.27 1.27))))
  (property "Footprint" "Capacitor_SMD:C_1206_3216Metric_Pad1.33x1.80mm_HandSolder" (at 91.44 70.1548 0) (effects (font (size 1.27 1.27)) (hide yes)))
  (property "Datasheet" "~" (at 87.63 71.12 0) (effects (font (size 1.27 1.27)) (hide yes)))
  (property "Description" "Unpolarized capacitor" (at 87.63 71.12 0) (effects (font (size 1.27 1.27)) (hide yes)))
  (pin "1")
  (pin "2"))
 (symbol
  (lib_id "Device:R")
  (at 281.94 83.82 180)
  (unit 1)
  (exclude_from_sim no)
  (in_bom yes)
  (on_board yes)
  (dnp no)
  (fields_autoplaced yes)
  (property "Reference" "R28" (at 284.48 82.5499 0) (effects (font (size 1.27 1.27)) (justify right)))
  (property "Value" "49.9" (at 284.48 85.0899 0) (effects (font (size 1.27 1.27)) (justify right)))
  (property "Footprint" "Resistor_SMD:R_1206_3216Metric_Pad1.30x1.75mm_HandSolder" (at 283.718 83.82 90) (effects (font (size 1.27 1.27)) (hide yes)))
  (property "Datasheet" "~" (at 281.94 83.82 0) (effects (font (size 1.27 1.27)) (hide yes)))
  (property "Description" "Resistor" (at 281.94 83.82 0) (effects (font (size 1.27 1.27)) (hide yes)))
  (pin "1")
  (pin "2"))
 (symbol
  (lib_id "Device:R")
  (at 95.25 58.42 180)
  (unit 1)
  (exclude_from_sim no)
  (in_bom yes)
  (on_board yes)
  (dnp no)
  (fields_autoplaced yes)
  (property "Reference" "R24" (at 97.79 57.1499 0) (effects (font (size 1.27 1.27)) (justify right)))
  (property "Value" "47K" (at 97.79 59.6899 0) (effects (font (size 1.27 1.27)) (justify right)))
  (property "Footprint" "Resistor_SMD:R_1206_3216Metric_Pad1.30x1.75mm_HandSolder" (at 97.028 58.42 90) (effects (font (size 1.27 1.27)) (hide yes)))
  (property "Datasheet" "~" (at 95.25 58.42 0) (effects (font (size 1.27 1.27)) (hide yes)))
  (property "Description" "Resistor" (at 95.25 58.42 0) (effects (font (size 1.27 1.27)) (hide yes)))
  (pin "1")
  (pin "2"))
 (symbol
  (lib_id "Device:R")
  (at 95.25 81.28 180)
  (unit 1)
  (exclude_from_sim no)
  (in_bom yes)
  (on_board yes)
  (dnp no)
  (fields_autoplaced yes)
  (property "Reference" "R26" (at 97.79 80.0099 0) (effects (font (size 1.27 1.27)) (justify right)))
  (property "Value" "47K" (at 97.79 82.5499 0) (effects (font (size 1.27 1.27)) (justify right)))
  (property "Footprint" "Resistor_SMD:R_1206_3216Metric_Pad1.30x1.75mm_HandSolder" (at 97.028 81.28 90) (effects (font (size 1.27 1.27)) (hide yes)))
  (property "Datasheet" "~" (at 95.25 81.28 0) (effects (font (size 1.27 1.27)) (hide yes)))
  (property "Description" "Resistor" (at 95.25 81.28 0) (effects (font (size 1.27 1.27)) (hide yes)))
  (pin "1")
  (pin "2"))
 (sheet
  (at 355.6 149.86)
  (size 35.56 20.32)
  (exclude_from_sim no)
  (in_bom yes)
  (on_board yes)
  (dnp no)
  (fields_autoplaced yes)
  (stroke (width 0.1524) (type solid))
  (fill (color 0 0 0 0.0000))
  (property "Sheetname" "Buffer4" (at 355.6 149.1484 0) (effects (font (size 1.27 1.27)) (justify left bottom)))
  (property "Sheetfile" "buffer.kicad_sch" (at 355.6 170.7646 0) (effects (font (size 1.27 1.27)) (justify left top)))
  (pin "SINEIN" input (at 355.6 160.02 180) (effects (font (size 1.27 1.27)) (justify left)))
  (pin "Analog GND" input (at 355.6 165.1 180) (effects (font (size 1.27 1.27)) (justify left)))
  (pin "Analog PWR" input (at 355.6 154.94 180) (effects (font (size 1.27 1.27)) (justify left))))
 (sheet
  (at 355.6 92.71)
  (size 35.56 20.32)
  (exclude_from_sim no)
  (in_bom yes)
  (on_board yes)
  (dnp no)
  (fields_autoplaced yes)
  (stroke (width 0.1524) (type solid))
  (fill (color 0 0 0 0.0000))
  (property "Sheetname" "Buffer2" (at 355.6 91.9984 0) (effects (font (size 1.27 1.27)) (justify left bottom)))
  (property "Sheetfile" "buffer.kicad_sch" (at 355.6 113.6146 0) (effects (font (size 1.27 1.27)) (justify left top)))
  (pin "SINEIN" input (at 355.6 102.87 180) (effects (font (size 1.27 1.27)) (justify left)))
  (pin "Analog GND" input (at 355.6 107.95 180) (effects (font (size 1.27 1.27)) (justify left)))
  (pin "Analog PWR" input (at 355.6 97.79 180) (effects (font (size 1.27 1.27)) (justify left))))
 (sheet
  (at 355.6 121.92)
  (size 35.56 20.32)
  (exclude_from_sim no)
  (in_bom yes)
  (on_board yes)
  (dnp no)
  (fields_autoplaced yes)
  (stroke (width 0.1524) (type solid))
  (fill (color 0 0 0 0.0000))
  (property "Sheetname" "Buffer3" (at 355.6 121.2084 0) (effects (font (size 1.27 1.27)) (justify left bottom)))
  (property "Sheetfile" "buffer.kicad_sch" (at 355.6 142.8246 0) (effects (font (size 1.27 1.27)) (justify left top)))
  (pin "SINEIN" input (at 355.6 132.08 180) (effects (font (size 1.27 1.27)) (justify left)))
  (pin "Analog GND" input (at 355.6 137.16 180) (effects (font (size 1.27 1.27)) (justify left)))
  (pin "Analog PWR" input (at 355.6 127 180) (effects (font (size 1.27 1.27)) (justify left))))
 (sheet
  (at 355.6 63.5)
  (size 35.56 20.32)
  (exclude_from_sim no)
  (in_bom yes)
  (on_board yes)
  (dnp no)
  (fields_autoplaced yes)
  (stroke (width 0.1524) (type solid))
  (fill (color 0 0 0 0.0000))
  (property "Sheetname" "Buffer1" (at 355.6 62.7884 0) (effects (font (size 1.27 1.27)) (justify left bottom)))
  (property "Sheetfile" "buffer.kicad_sch" (at 355.6 84.4046 0) (effects (font (size 1.27 1.27)) (justify left top)))
  (pin "SINEIN" input (at 355.6 73.66 180) (effects (font (size 1.27 1.27)) (justify left)))
  (pin "Analog GND" input (at 355.6 78.74 180) (effects (font (size 1.27 1.27)) (justify left)))
  (pin "Analog PWR" input (at 355.6 68.58 180) (effects (font (size 1.27 1.27)) (justify left)))))
